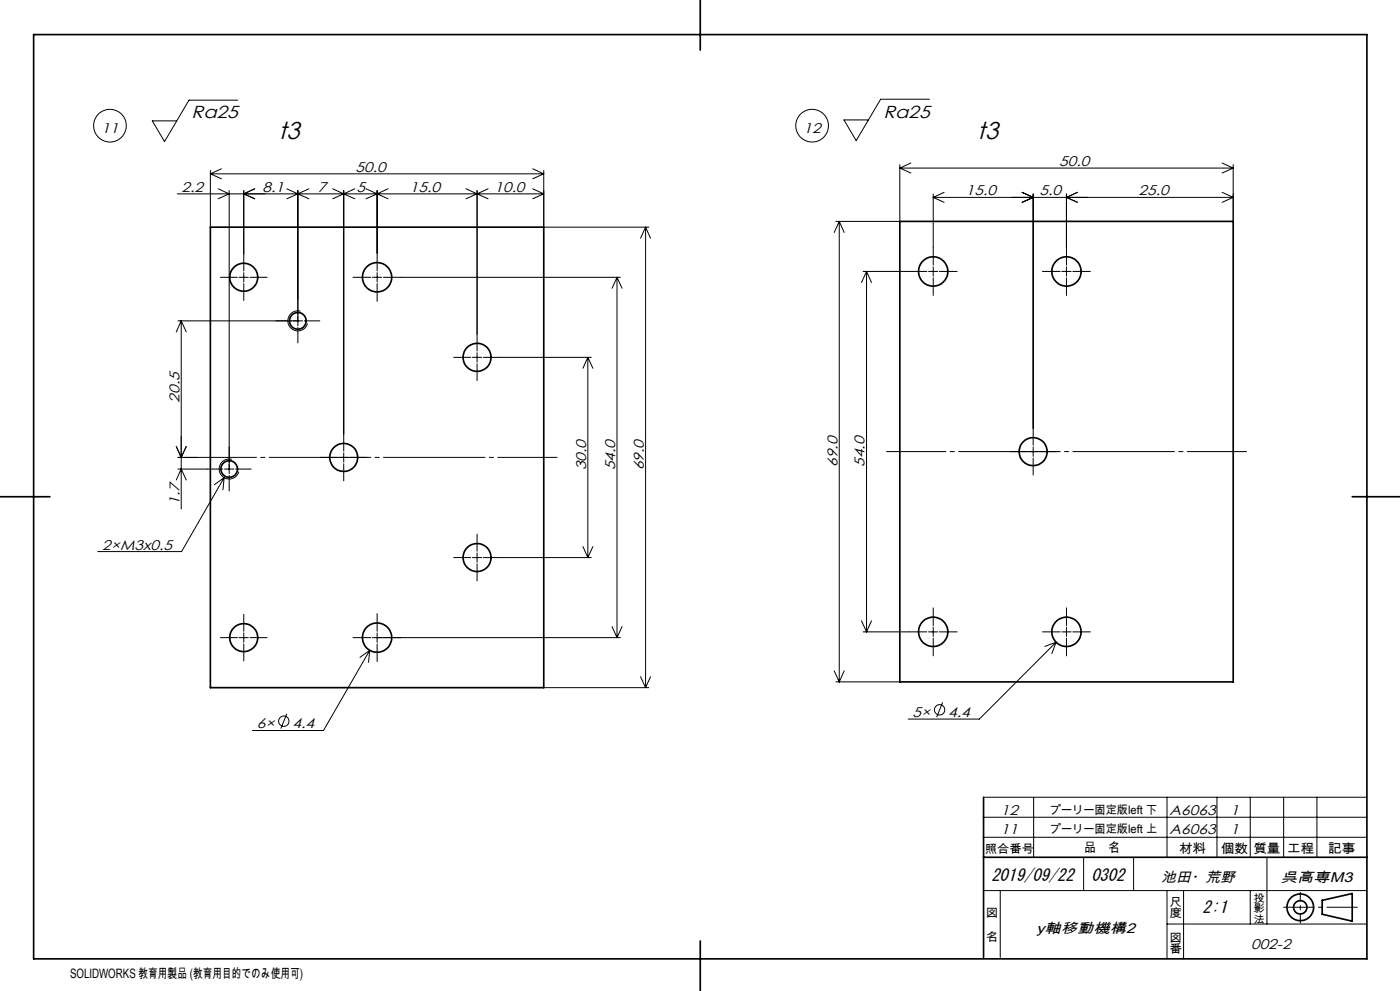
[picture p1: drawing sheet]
<svg xmlns="http://www.w3.org/2000/svg" width="420mm" height="297mm" viewBox="0 0 420 297" stroke-linecap="round" stroke-linejoin="round" font-family="sans-serif">
<g fill="none" stroke="#000" stroke-width=".3">
<path d="M71.3 30h-14.6l-7.3 12.4-3.7-6.2h7.3M278.8 29.7h-14.6l-7.3 12.5-3.7-6.3h7.3M63.1 51.1v17M63.1 52.1h100M63.1 52.1l3.3 1.5M65.4 56.6l3.4 1.5-3.4 1.5M66.4 50.6l-3.3 1.5M68.8 57.1v84.9M73.1 57.1v24.1M76.4 56.6l-3.3 1.5 3.3 1.5M86 56.6l3.4 1.5M89.4 57.1v40.5"/>
<path d="M89.4 58.1l3.3 1.5M89.4 58.1l-3.4 1.5M92.7 56.6l-3.3 1.5M99.8 56.6l3.3 1.5M103.1 57.1v78.1M103.1 58.1l3.3 1.5M103.1 58.1l-3.3 1.5M106.4 56.6l-3.3 1.5M109.8 56.6l3.3 1.5M113.1 57.1v24.1M113.1 58.1l3.3 1.5M113.1 58.1l-3.3 1.5"/>
<path d="M116.4 56.6l-3.3 1.5M139.8 56.6l3.3 1.5M143.1 57.1v48.1M143.1 58.1l3.3 1.5M143.1 58.1l-3.3 1.5M146.4 56.6l-3.3 1.5M159.8 56.6l3.3 1.5M159.8 50.6l3.3 1.5M163.1 58.1h-109.9M163.1 51.1v17h31.6M163.1 52.1l-3.3 1.5M163.1 58.1l-3.3 1.5"/>
<path d="M269.9 49.4v17h-19.1M269.9 50.4h100.1M269.9 50.4l3.4 1.5M273.3 48.9l-3.4 1.5M280 58.1v21.4M280 59.2l3.2 1.4M283.2 57.6l-3.2 1.6M306.6 57.6l3.4 1.6-3.4 1.4M310 58.1v75.4M319.9 58.1v21.4M323.3 57.6l-3.4 1.6 3.4 1.4M366.6 48.9l3.4 1.5"/>
<path d="M366.6 57.6l3.4 1.6M370 59.2h-90M370 59.2l-3.4 1.4M370 49.4v17M370 50.4l-3.4 1.5M193.7 68.1v138M193.7 68.1l1.5 3.3M193.7 68.1l-1.5 3.3M251.8 66.4v138M251.8 66.4l1.5 3.3M251.8 66.4l-1.5 3.3M280 80v2.8"/>
<path d="M319.9 80v2.8M53.4 96.2h37.4M54.4 96.2v56.4M54.4 96.2l1.5 3.3M54.4 96.2l-1.5 3.3M66.1 83.1h5.1M71.7 83.1h2.8M73.1 81.7v2.8M73.1 85v5.1M75 83.1h5.1M89.4 98.1v4.7M90.1 93.3a3 3 0 0 0-3.6 2.1 3 3 0 0 0 2.1 3.7 3 3 0 0 0 3.7-2.2"/>
<path d="M91.3 96.2h4.7M105.9 83.1h5.3M111.7 83.1h2.8M113.1 81.7v2.8M113.1 85v5.3M185.1 83.1v108M185.1 83.1l1.5 3.3M185.1 83.1l-1.5 3.3M186.1 83.1h-71.1M260 81.3v108.1M260 81.3l1.4 3.4M260 81.3l-1.6 3.4"/>
<path d="M278.1 81.3h-19.2M278.6 81.3h2.7M280 83.3v5.2M281.8 81.3h5.4M312.7 81.3h5.4M318.6 81.3h2.7M319.9 83.3v5.2M321.8 81.3h5.3M136.1 107.1h5.1M141.7 107.1h2.8M143.1 105.7v2.8M143.1 109v5.1"/>
<path d="M176.4 107.1v60M176.4 107.1l1.5 3.3M176.4 107.1l-1.5 3.3M177.4 107.1h-32.4M52.9 133.8l1.5 3.3 1.5-3.3M53.4 137.1h5.7M69.5 137.7a2.99 2.99 0 0 0-3.6 2.1 2.99 2.99 0 0 0 2.1 3.7 2.99 2.99 0 0 0 3.6-2.1M96.1 137.1h5.1M101.7 137.1h2.8M103.1 135.7v2.8M103.1 139v5.1M105 137.1h5.1"/>
<path d="M303 135.4h5M308.5 135.4h2.9M310 133.9v2.9M310 137.3v5.1M311.9 135.4h5M52.9 143.9l1.5-3.3 1.5 3.3M66.9 140.6h-13.5M67.2 143.2l-12.7 22.1h-25.2M67.2 143.2l-2.9 2.1M67.2 143.2l-.3 3.6M67.3 140.6h2.9M68.8 142.5v4.7"/>
<path d="M70.7 140.6h4.7M136.1 167.1h5.1M141.7 167.1h2.8M143.1 160.1v5.1M143.1 165.7v2.8M143.1 169v5.1M174.9 163.8l1.5 3.3M177.4 167.1h-32.4M177.9 163.8l-1.5 3.3M66.1 191.1h5.1M71.7 191.1h2.8M73.1 184.1v5.1"/>
<path d="M73.1 189.7v2.8M73.1 193v5.1M75 191.1h5.1M105.9 191.1h5.3M110.9 194.9l-13.9 24h-21.3M110.9 194.9l-2.9 2.1M110.9 194.9l-.3 3.6M113.1 183.9v5.3M113.1 189.7v2.8M113.1 193v5.3M183.6 187.8l1.5 3.3M186.1 191.1h-74.4"/>
<path d="M186.6 187.8l-1.5 3.3M258.4 186.1l1.6 3.3M261.4 186.1l-1.4 3.3M278.1 189.4h-19.2M278.6 189.4h2.7M280 182.2v5.3M280 188v2.7M280 191.3v5.3M281.8 189.4h5.4M312.7 189.4h5.4M316.8 192.5l-23 23h-21.3M316.8 192.5l-3.4 1.2"/>
<path d="M316.8 192.5l-1.2 3.4M318.6 189.4h2.7M319.9 182.2v5.3M319.9 188v2.7M319.9 191.3v5.3M321.8 189.4h5.3M86 213.9l-1.8 4.5M163.1 206.1h31.6M192.2 202.8l1.5 3.3M195.2 202.8l-1.5 3.3M250.3 201l1.5 3.4M250.8 204.4h19.1"/>
<path d="M253.3 201l-1.5 3.4M282.8 210.5l-1.8 4.4M295.1 238.9h115M310.1 238.9v18M350.1 238.9v18M365.1 238.9v18M375.1 238.9v18M385.1 238.9v18M395.1 238.9v18M295.1 250.9h115M295.1 244.9h115M325.1 256.9v10"/>
<path d="M340.1 256.9v10M380.1 256.9v20M295.1 266.9h115M300.1 266.9v20M350.1 276.9h60M350.1 266.9v20.4M355.1 266.9v20.5M375.1 266.9v10"/>
<circle cx="33" cy="37.7" r="4.9"/>
<circle cx="243.6" cy="37.7" r="4.9"/>
<circle cx="85.2" cy="216.1" r="1.55"/>
<circle cx="281.9" cy="212.7" r="1.56"/>
</g>
<g fill="none" stroke="#000" stroke-width=".5">
<path d="M10.1 10.4h400v277h-400zM210.1 0v15M63.1 68.1h100v138h-100zM269.9 66.4h100.1v138h-100.1zM0 148.9h15M405.7 148.9h14.3M295.1 238.9v48M295.1 256.9h115M396.7 269.8l9-2v8.3l-9-2.1zM210.1 282v15"/>
<circle cx="73.1" cy="83.1" r="4.2"/>
<circle cx="89.4" cy="96.2" r="2.51"/>
<circle cx="113.1" cy="83.1" r="4.4"/>
<circle cx="279.9" cy="81.4" r="4.4"/>
<circle cx="319.9" cy="81.4" r="4.4"/>
<circle cx="143.1" cy="107.1" r="4.2"/>
<circle cx="103.1" cy="137.1" r="4.2"/>
<circle cx="309.9" cy="135.4" r="4.2"/>
<circle cx="68.8" cy="140.6" r="2.5"/>
<circle cx="143.1" cy="167.1" r="4.2"/>
<circle cx="73.1" cy="191.1" r="4.2"/>
<circle cx="113.1" cy="191.1" r="4.4"/>
<circle cx="279.9" cy="189.4" r="4.4"/>
<circle cx="319.9" cy="189.4" r="4.4"/>
<circle cx="390.1" cy="271.9" r="4"/>
<circle cx="390.1" cy="271.9" r="2"/>
</g>
<path d="M167.1 137.1h-108M266 135.3h108" fill="none" stroke="#000" stroke-width=".3" stroke-dasharray="30.5 1.3 1.3 1.3" stroke-dashoffset="12.7"/>
<path d="M390.1 276.7v-9.3" fill="none" stroke="#000" stroke-width=".3" stroke-dasharray="30.5 1.3 1.3 1.3" stroke-dashoffset="27.8"/>
<path d="M385.1 271.9h22.1" fill="none" stroke="#000" stroke-width=".3" stroke-dasharray="30.5 1.3 1.3 1.3" stroke-dashoffset="21.3"/>
<g font-size="7.3">
<text x="83.6" y="41.8">t3</text>
<text x="293.2" y="41.8">t3</text>
</g>
<g font-size="5.2">
<text x="57.5" y="35.5">Ra25</text>
<text x="265" y="35.2">Ra25</text>
</g>
<g font-size="5.1">
<text x="297.4" y="263.9">2019/09/22</text>
<text x="327.4" y="263.9">0302</text>
<text x="360.8" y="273.5">2:1</text>
</g>
<g font-size="4.2">
<text x="30.4" y="39.7">11</text>
<text x="241.1" y="39.7">12</text>
<text x="106.6" y="51.5">50.0</text>
<text x="317.7" y="49.8">50.0</text>
<text x="54.5" y="57.5">2.2</text>
<text x="78.7" y="57.5">8.1</text>
<text x="95.4" y="57.5">7</text>
<text x="107" y="57.5">5</text>
<text x="123" y="57.5">15.0</text>
<text x="148.3" y="57.5">10.0</text>
<text x="289.7" y="58.6">15.0</text>
<text x="311.9" y="58.6">5.0</text>
<text x="341.6" y="58.6">25.0</text>
<text x="53.8" y="120.7" transform="rotate(-90 53.8 120.7)">20.5</text>
<text x="175.8" y="141" transform="rotate(-90 175.8 141)">30.0</text>
<text x="184.6" y="141" transform="rotate(-90 184.6 141)">54.0</text>
<text x="193.1" y="141" transform="rotate(-90 193.1 141)">69.0</text>
<text x="251.2" y="139.9" transform="rotate(-90 251.2 139.9)">69.0</text>
<text x="259.4" y="139.9" transform="rotate(-90 259.4 139.9)">54.0</text>
<text x="53.8" y="151.3" transform="rotate(-90 53.8 151.3)">1.7</text>
<text x="30.6" y="164.7">2×M3x0.5</text>
<text x="273.8" y="214.9">5×</text>
<text x="284.5" y="214.9">4.4</text>
<text x="77" y="218.3">6×</text>
<text x="87.7" y="218.3">4.4</text>
<text x="300.3" y="244.1">12</text>
<text x="350.9" y="244.1">A6063</text>
<text x="369.1" y="244.1">1</text>
<text x="300.3" y="249.9">11</text>
<text x="350.9" y="249.9">A6063</text>
<text x="369.1" y="249.9">1</text>
<text x="348.4" y="264.4">池田・荒野</text>
<text x="384.2" y="264.4">呉高専M3</text>
<text x="310.9" y="279.7">y軸移動機構2</text>
<text x="375.3" y="284.4">002-2</text>
</g>
<g font-size="3.9">
<text x="325.2" y="255.5">品　名</text>
<text x="353.7" y="255.6">材料</text>
<text x="366.2" y="255.6">個数</text>
<text x="376" y="255.6">質量</text>
<text x="386.1" y="255.6">工程</text>
<text x="398.4" y="255.6">記事</text>
<text x="21" y="293">SOLIDWORKS 教育用製品 (教育用目的でのみ使用可)</text>
</g>
<g font-size="3.5">
<text x="315" y="244">プーリー固定版left 下</text>
<text x="315" y="249.7">プーリー固定版left 上</text>
<text x="295.4" y="255.6">照合番号</text>
<text x="295.8" y="274.9">図</text>
<text x="350.8" y="271.4">尺</text>
<text x="350.8" y="274.9">度</text>
<text x="295.8" y="282">名</text>
<text x="350.8" y="282.2">図</text>
<text x="350.8" y="285.8">番</text>
</g>
<g font-size="3.2">
<text x="376" y="270.2">投</text>
<text x="376" y="273.4">影</text>
<text x="376" y="276.5">法</text>
</g>
</svg>
